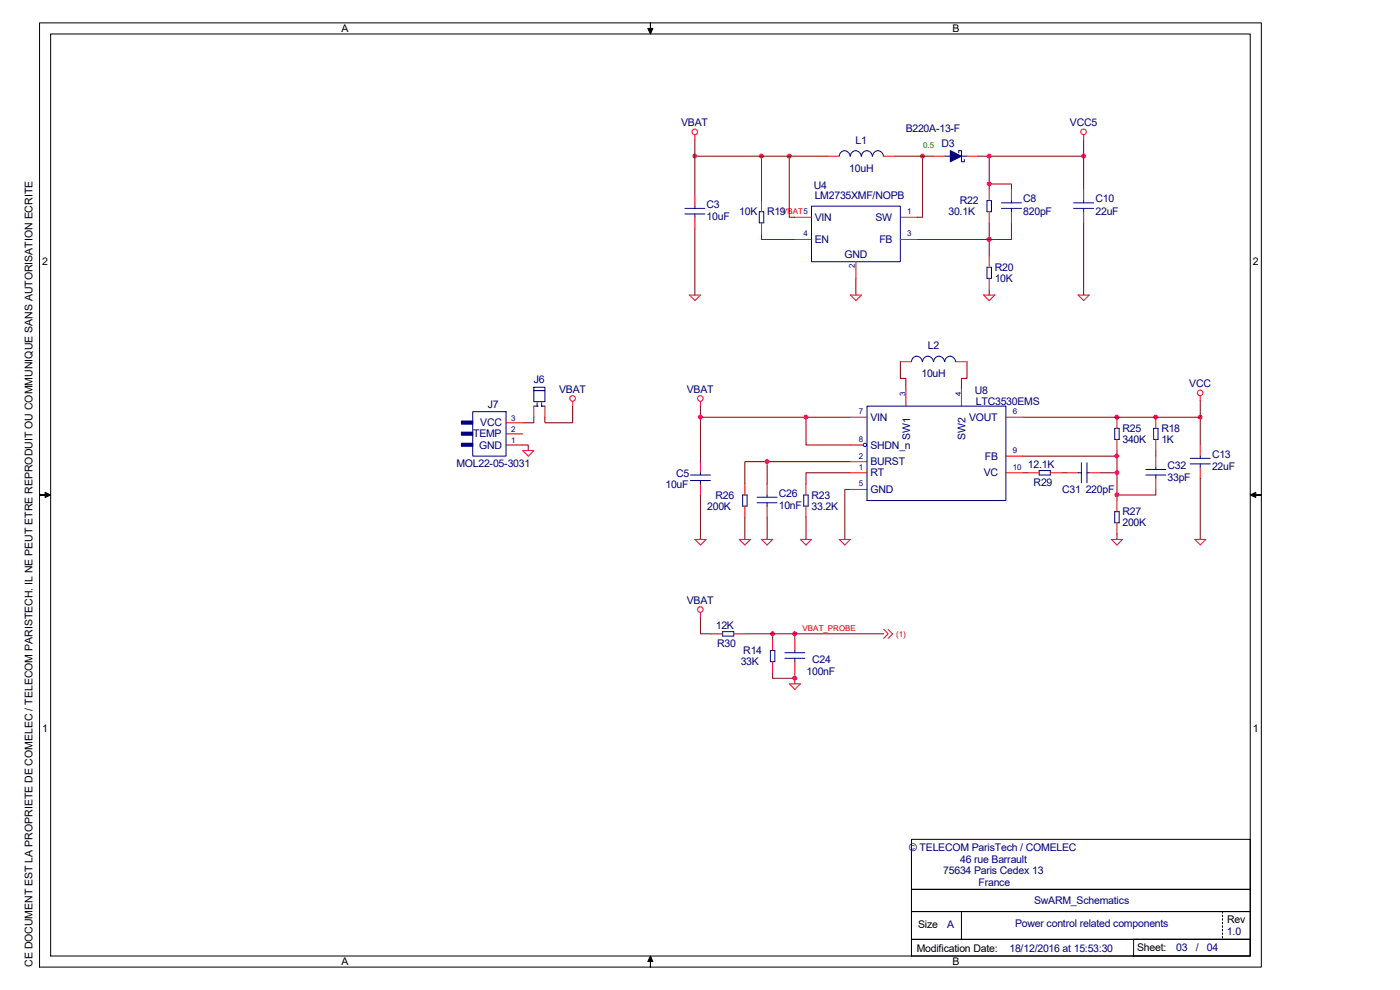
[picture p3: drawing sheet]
<svg xmlns="http://www.w3.org/2000/svg" width="297mm" height="210mm" viewBox="0 0 297 210" stroke-linecap="round" stroke-linejoin="round" font-family="sans-serif">
<g fill="none" stroke="#800000" stroke-width=".21">
<path d="M147.4 29.6v11.8M147.4 33.1h28.3M161.6 33.1v9.5M167.4 33.1v13h1.2M189.8 33.1h8.3M195.7 33.1v13h-1.2M207.5 33.1h22.4M209.9 39h4.7v1.2M209.9 33.1v7.1M229.9 29.6v10.6M147.4 48.5v14.1M161.6 49.6v1.2h7"/>
<path d="M181.6 59.1v3.5M209.9 47.3v7M214.6 47.3v3.5h-20.1M229.9 47.3v15.3M191 76.7v3.6h1.2v2.3M205.1 76.7v3.6h-1.1v2.3M209.9 61.4v1.2M110.9 94.4h1.2v1.2M113.2 88.5v1.2h-2.3M121.5 86.2v3.5h-5.9v-1.2M148.6 86.2v11.7M148.6 88.5h31.8"/>
<path d="M162.7 97.9v4.8M171 88.5v5.9h9.4M180.4 97.9h-22.4v4.8M216.9 96.8h20.1M237 88.5h.1M237 95.6v10.6M245.2 88.5h.1M245.2 95.6v1.2M254.6 85v3.5h-37.7M254.6 88.5v5.9M148.6 105v9.4M158 109.7v4.7"/>
<path d="M162.7 109.7v4.7M171 109.7v4.7M180.4 100.3h-9.4v2.4M180.4 103.8h-1.2v10.6M216.9 100.3h1.2M225.2 100.3h1.2M233.4 100.3h3.6M237 113.3v1.1M245.2 103.8v1.2h-8.2M254.6 101.5v12.9M148.6 130.9v3.6h2.4M158 134.5h29.5"/>
<path d="M163.9 134.5v1.1M168.6 134.5v1.1M163.9 142.7v1.2h4.7M168.6 142.7v2.4"/>
</g>
<g fill="#f0f" stroke="#f0f" stroke-width=".21">
<circle cx="162.7" cy="97.9" r=".45"/>
<circle cx="236.9" cy="88.5" r=".45"/>
<circle cx="245.2" cy="88.5" r=".45"/>
<circle cx="254.6" cy="88.5" r=".45"/>
<circle cx="236.9" cy="100.3" r=".45"/>
<circle cx="236.9" cy="96.7" r=".45"/>
<circle cx="236.9" cy="105" r=".45"/>
<circle cx="209.8" cy="50.8" r=".45"/>
<circle cx="167.4" cy="33.1" r=".45"/>
<circle cx="195.7" cy="33.1" r=".45"/>
<circle cx="229.9" cy="33.1" r=".45"/>
<circle cx="209.8" cy="33.1" r=".45"/>
<circle cx="209.8" cy="39" r=".45"/>
<circle cx="161.5" cy="33.1" r=".45"/>
<circle cx="168.6" cy="143.9" r=".45"/>
<circle cx="168.6" cy="134.4" r=".45"/>
<circle cx="163.9" cy="134.4" r=".45"/>
<circle cx="148.6" cy="88.5" r=".45"/>
<circle cx="171" cy="88.5" r=".45"/>
<circle cx="147.4" cy="33.1" r=".45"/>
</g>
<g fill="none" stroke="#f00" stroke-width=".21">
<path d="M147.4 28.6v1M175.7 33.1h2.4M187.5 33.1h2.3M198.1 33.1h2.3M205.1 33.1h2.4M229.9 28.6v1M147.4 41.4v2.3M147.4 46.1v2.4M161.6 42.6v2.3M161.6 47.3v2.3M168.6 46.1h3.6M168.6 50.8h3.6"/>
<path d="M181.6 55.5v3.6M191 46.1h3.5M191 50.8h3.5M209.9 40.2v2.4M209.9 44.9v2.4M209.9 54.3v2.4M209.9 59.1v2.3M214.6 40.2v2.4M214.6 44.9v2.4M229.9 40.2v2.4M229.9 44.9v2.4M146.2 62.6h2.4l-1.2 1.2z"/>
<path d="M180.4 62.6h2.4l-1.2 1.2zM191 76.7h2.4M202.8 76.7h2.3M208.7 62.6h2.3l-1.1 1.2zM228.7 62.6h2.4l-1.2 1.2zM107.4 94.4h3.5M107.4 89.7h3.5M107.4 92h3.5M110.9 95.6h2.3l-1.1 1.2zM113.2 86.2v2.3M115.6 86.2v2.3M121.5 85.2v1"/>
<path d="M148.6 85.2v1M148.6 97.9v2.4M180.4 94.4h2.7M180.4 97.9h3.5M180.4 88.5h3.5M192.2 82.6v3.6M204 82.6v3.6M213.4 88.5h3.5M213.4 96.8h3.5M237 88.5v2.4M237 93.2v2.4M245.2 88.5v2.4"/>
<path d="M245.2 93.2v2.4M245.2 96.8v2.3M254.6 84v1M254.6 94.4v2.4M254.6 99.1v2.4M147.4 114.4h2.4l-1.2 1.2zM148.6 102.7v2.3M156.8 114.4h2.4l-1.2 1.2zM158 102.7v2.3M158 107.4v2.3M161.6 114.4h2.3l-1.2 1.2zM162.7 102.7v2.3"/>
<path d="M162.7 107.4v2.3M169.8 114.4h2.4l-1.2 1.2zM171 102.7v2.3M171 107.4v2.3M178.1 114.4h2.3l-1.2 1.2zM180.4 100.3h3.5M180.4 103.8h3.5M213.4 100.3h3.5M218.1 100.3h2.4M222.8 100.3h2.4M226.4 100.3h2.3M231.1 100.3h2.3"/>
<path d="M235.8 114.4h2.3l-1.1 1.2zM237 106.2v2.3M237 110.9v2.4M245.2 101.5v2.3M253.5 114.4h2.3l-1.2 1.2zM148.6 129.9v1M151 134.5h2.3M155.7 134.5h2.3M163.9 135.6v2.4M168.6 135.6v2.4M187.5 133.5l.9 1-.9 .9M188.4 133.5l1 1-1 .9"/>
<path d="M163.9 140.4v2.3M167.4 145.1h2.4l-1.2 1.1zM168.6 140.4v2.3"/>
<circle cx="147.4" cy="28" r=".59"/>
<circle cx="229.9" cy="28" r=".59"/>
<circle cx="121.5" cy="84.5" r=".59"/>
<circle cx="148.6" cy="84.5" r=".59"/>
<circle cx="254.6" cy="83.4" r=".59"/>
<circle cx="148.6" cy="129.3" r=".59"/>
</g>
<g fill="none" stroke="#000080" stroke-width=".21">
<path d="M178.1 33.1a1.18 1.18 0 0 1 1.1-1.1 1.18 1.18 0 0 1 1.2 1.1 1.15 1.15 0 0 1 1.2-1.1 1.15 1.15 0 0 1 1.1 1.1M182.8 33.1a1.15 1.15 0 0 1 1.1-1.1 1.15 1.15 0 0 1 1.2 1.1M185.1 33.1a1.15 1.15 0 0 1 1.2-1.1 1.15 1.15 0 0 1 1.1 1.1M200.4 33.1h1.2M203.4 32.4v-.4h.6v2.3h.6v-.5M204 33.1h1.1M145.3 44.2h4.2M145.3 45.4h4.2M147.4 43.7v.5M147.4 45.4v.7M161.1 44.9h.9v2.4h-.9zM172.2 43.7h18.8v11.8h-18.8z"/>
<path d="M209.4 42.6h.9v2.3h-.9zM209.4 56.7h.9v2.4h-.9zM212.5 43h4.2M212.5 44.2h4.2M214.6 42.6v.4M214.6 44.2v.7M227.8 43h4.2M227.8 44.2h4.2M229.9 42.6v.4M229.9 44.2v.7M194.5 75.6a1.29 1.29 0 0 1 1.2 1.1M194.5 75.6a1.2 1.2 0 0 0-1.1 1.1"/>
<path d="M196.9 75.6a1.29 1.29 0 0 1 1.1 1.1M196.9 75.6a1.2 1.2 0 0 0-1.2 1.1M199.3 75.6a1.29 1.29 0 0 1 1.1 1.1M199.3 75.6a1.2 1.2 0 0 0-1.2 1.1M201.6 75.6a1.29 1.29 0 0 1 1.1 1.1M201.6 75.6a1.2 1.2 0 0 0-1.2 1.1M100.3 87.3h7.1v9.5h-7.1zM113.2 82.2h2.4v.7h-2.4zM113.2 82.9h2.4v2.3h-2.4zM113.2 86.2h.8M114 86.2h.1M114 85.4v.8"/>
<path d="M114.9 86.2h.1M114.9 85.4v.8M114.9 86.2h.7M183.9 86.2h29.5v20h-29.5zM220.5 99.8h2.3v1h-2.3zM229.4 98.2v4.2M230.6 98.2v4.2M236.5 90.9h.9v2.3h-.9zM243.1 99.6h4.2M244.7 90.9h1v2.3h-1zM245.2 99.1v.5M252.5 97.2h4.3"/>
<path d="M252.5 98.4h4.3M254.6 96.8v.4M254.6 98.4v.7M146.5 100.8h4.2M146.5 101.9h4.2M148.6 100.3v.5M148.6 101.9v.8M157.5 105h1v2.4h-1zM160.6 105.5h4.3M160.6 106.7h4.3M162.7 105v.5M162.7 106.7v.7"/>
<path d="M170.5 105h1v2.4h-1zM228.7 100.3h.7M230.6 100.3h.5M236.5 108.5h.9v2.4h-.9zM243.1 100.8h4.2M245.2 100.8v.7M153.3 134h2.4v.9h-2.4zM163.4 138h1v2.4h-1zM166.5 138.5h4.2M166.5 139.6h4.2M168.6 138v.5M168.6 139.6v.8"/>
<circle cx="183.5" cy="94.4" r=".35"/>
</g>
<g fill="#000080" stroke="#000080" stroke-width=".21">
<path d="M201.6 32l2.4 1.1-2.4 1.2z"/>
<path d="M97.9 89.3h2.4v.7h-2.4z" fill-rule="evenodd"/>
<path d="M97.9 91.7h2.4v.6h-2.4z" fill-rule="evenodd"/>
<path d="M97.9 94h2.4v.7h-2.4z" fill-rule="evenodd"/>
</g>
<g fill="#000" stroke="#000" stroke-width=".21">
<path d="M138 4.9v1.1h.5l-.5 1.2-.6-1.2h.6z" fill-rule="evenodd"/>
<path d="M8.4 105h1.2v-.6l1.1 .6-1.1 .5v-.5z" fill-rule="evenodd"/>
<path d="M265.2 105l1.2-.6v.6h1.2h-1.2v.5z" fill-rule="evenodd"/>
<path d="M138 202.8l.5 1.2h-.5v1.2v-1.2h-.6z" fill-rule="evenodd"/>
</g>
<g fill="none" stroke="#000" stroke-width=".21">
<path d="M8.4 4.9h259.2v200.3h-259.2zM10.7 7.2h254.5v195.6h-254.5zM193.4 178.1h71.8v10.6h-71.8zM193.4 199.3h71.8v3.5h-71.8zM193.4 188.7h71.8v4.7h-71.8zM193.4 193.4h71.8v5.9h-71.8zM204 193.4v5.9M240.5 199.3h24.7v3.5h-24.7zM259.3 193.4v.3M259.3 194.1v.4M259.3 194.9v.3M259.3 195.6v.4"/>
<path d="M259.3 196.4v.3M259.3 197.1v.4M259.3 197.9v.3M259.3 198.7v.3"/>
</g>
<g font-size="2.2">
<text x="72.5" y="6.8">A</text>
<text x="202.1" y="6.8">B</text>
<text x="9" y="56.3">2</text>
<text x="265.8" y="56.3">2</text>
<text x="9" y="155.3">1</text>
<text x="265.8" y="155.3">1</text>
<text x="194.8" y="196.9">Size</text>
<text x="260.3" y="195.9">Rev</text>
<text x="194.5" y="201.9">Modification Date:</text>
<text x="241.3" y="201.8">Sheet:</text>
<text x="6.9" y="205.2" transform="rotate(-90 6.9 205.2)">CE DOCUMENT EST LA PROPRIETE DE COMELEC / TELECOM PARISTECH. IL NE PEUT ETRE REPRODUIT OU COMMUNIQUE SANS AUTORISATION ECRITE</text>
<text x="72.5" y="204.8">A</text>
<text x="202.1" y="204.8">B</text>
</g>
<g font-size="2.2" fill="#000080">
<text x="144.5" y="26.8">VBAT</text>
<text x="192.2" y="28.1">B220A-13-F</text>
<text x="227" y="26.8">VCC5</text>
<text x="181.5" y="30.5">L1</text>
<text x="199.7" y="31.1">D3</text>
<text x="172.6" y="40.1">U4</text>
<text x="180.2" y="36.4">10uH</text>
<text x="149.9" y="46.7">10uF</text>
<text x="149.9" y="44.1">C3</text>
<text x="156.8" y="45.7">10K</text>
<text x="162.7" y="45.7">R19</text>
<text x="172.8" y="42.3">LM2735XMF/NOPB</text>
<text x="172.8" y="46.9">VIN</text>
<text x="185.7" y="46.9">SW</text>
<text x="201.2" y="45.7">30.1K</text>
<text x="203.6" y="43.3">R22</text>
<text x="217.1" y="45.5">820pF</text>
<text x="217.1" y="42.9">C8</text>
<text x="232.4" y="45.5">22uF</text>
<text x="232.4" y="42.9">C10</text>
<text x="172.8" y="51.6">EN</text>
<text x="186.6" y="51.6">FB</text>
<text x="179.2" y="54.8">GND</text>
<text x="211" y="59.8">10K</text>
<text x="211" y="57.4">R20</text>
<text x="196.8" y="74.1">L2</text>
<text x="113.2" y="81.3">J6</text>
<text x="118.6" y="83.3">VBAT</text>
<text x="145.7" y="83.3">VBAT</text>
<text x="195.5" y="80">10uH</text>
<text x="206.8" y="83.7">U8</text>
<text x="252.3" y="82.1">VCC</text>
<text x="103.5" y="86.7">J7</text>
<text x="184.7" y="89.3">VIN</text>
<text x="205.6" y="89.3">VOUT</text>
<text x="207.1" y="85.9">LTC3530EMS</text>
<text x="100.4" y="92.8">TEMP</text>
<text x="101.6" y="95.2">GND</text>
<text x="101.9" y="90.5">VCC</text>
<text x="184.7" y="95.2">SHDN_n</text>
<text x="193.1" y="93.4" transform="rotate(-90 193.1 93.4)">SW1</text>
<text x="204.9" y="93.4" transform="rotate(-90 204.9 93.4)">SW2</text>
<text x="238.1" y="94">340K</text>
<text x="238.1" y="91.7">R25</text>
<text x="246.4" y="94">1K</text>
<text x="246.4" y="91.7">R18</text>
<text x="96.8" y="99.1">MOL22-05-3031</text>
<text x="143.4" y="101.1">C5</text>
<text x="184.7" y="98.7">BURST</text>
<text x="184.7" y="101">RT</text>
<text x="208.7" y="101">VC</text>
<text x="209" y="97.5">FB</text>
<text x="218.1" y="99.3">12.1K</text>
<text x="247.7" y="99.4">C32</text>
<text x="257.1" y="99.7">22uF</text>
<text x="257.1" y="97.1">C13</text>
<text x="141.2" y="103.5">10uF</text>
<text x="151.8" y="105.8">R26</text>
<text x="165.2" y="107.9">10nF</text>
<text x="165.2" y="105.4">C26</text>
<text x="172.2" y="105.8">R23</text>
<text x="184.7" y="104.6">GND</text>
<text x="219.3" y="103">R29</text>
<text x="225.3" y="104.6">C31</text>
<text x="230.3" y="104.6">220pF</text>
<text x="247.7" y="102.1">33pF</text>
<text x="150" y="108.1">200K</text>
<text x="172.2" y="108.1">33.2K</text>
<text x="238.1" y="111.7">200K</text>
<text x="238.1" y="109.3">R27</text>
<text x="145.7" y="128.1">VBAT</text>
<text x="151.8" y="133.5">12K</text>
<text x="152.1" y="137.2">R30</text>
<text x="157.1" y="141.1">33K</text>
<text x="157.7" y="138.8">R14</text>
<text x="171.1" y="143.3">100nF</text>
<text x="172.3" y="140.7">C24</text>
<text x="192.9" y="180.5">© TELECOM ParisTech / COMELEC</text>
<text x="200.1" y="185.5">75634 Paris Cedex 13</text>
<text x="203.7" y="183">46 rue Barrault</text>
<text x="207.6" y="188">France</text>
<text x="219.4" y="191.7">SwARM_Schematics</text>
<text x="200.9" y="196.9">A</text>
<text x="215.3" y="196.6">Power control related components</text>
<text x="214.2" y="201.9">18/12/2016 at 15:53:30</text>
<text x="249.5" y="201.8">03</text>
<text x="253.7" y="201.8">/</text>
<text x="256" y="201.8">04</text>
<text x="260.3" y="198.3">1.0</text>
</g>
<text font-size="1.7" fill="#008000" x="195.8" y="31.3">0.5</text>
<g font-size="1.7" fill="#f00">
<text x="165.9" y="45.5">VBAT5</text>
<text x="170.3" y="133.8">VBAT_PROBE</text>
<text x="190.1" y="135">(1)</text>
</g>
<g font-size="1.7" fill="#000080">
<text x="192.5" y="45.5">1</text>
<text x="170.4" y="50.2">4</text>
<text x="192.5" y="50.2">3</text>
<text x="181.4" y="56.9" transform="rotate(-90 181.4 56.9)">2</text>
<text x="192.1" y="83.9" transform="rotate(-90 192.1 83.9)">3</text>
<text x="203.9" y="83.9" transform="rotate(-90 203.9 83.9)">4</text>
<text x="108.4" y="89.3">3</text>
<text x="182.2" y="87.9">7</text>
<text x="214.8" y="87.9">6</text>
<text x="108.4" y="91.7">2</text>
<text x="108.4" y="94">1</text>
<text x="182.2" y="93.8">8</text>
<text x="182.2" y="99.7">1</text>
<text x="182.2" y="97.3">2</text>
<text x="214.8" y="99.7">10</text>
<text x="214.8" y="96.1">9</text>
<text x="182.2" y="103.2">5</text>
</g>
</svg>
